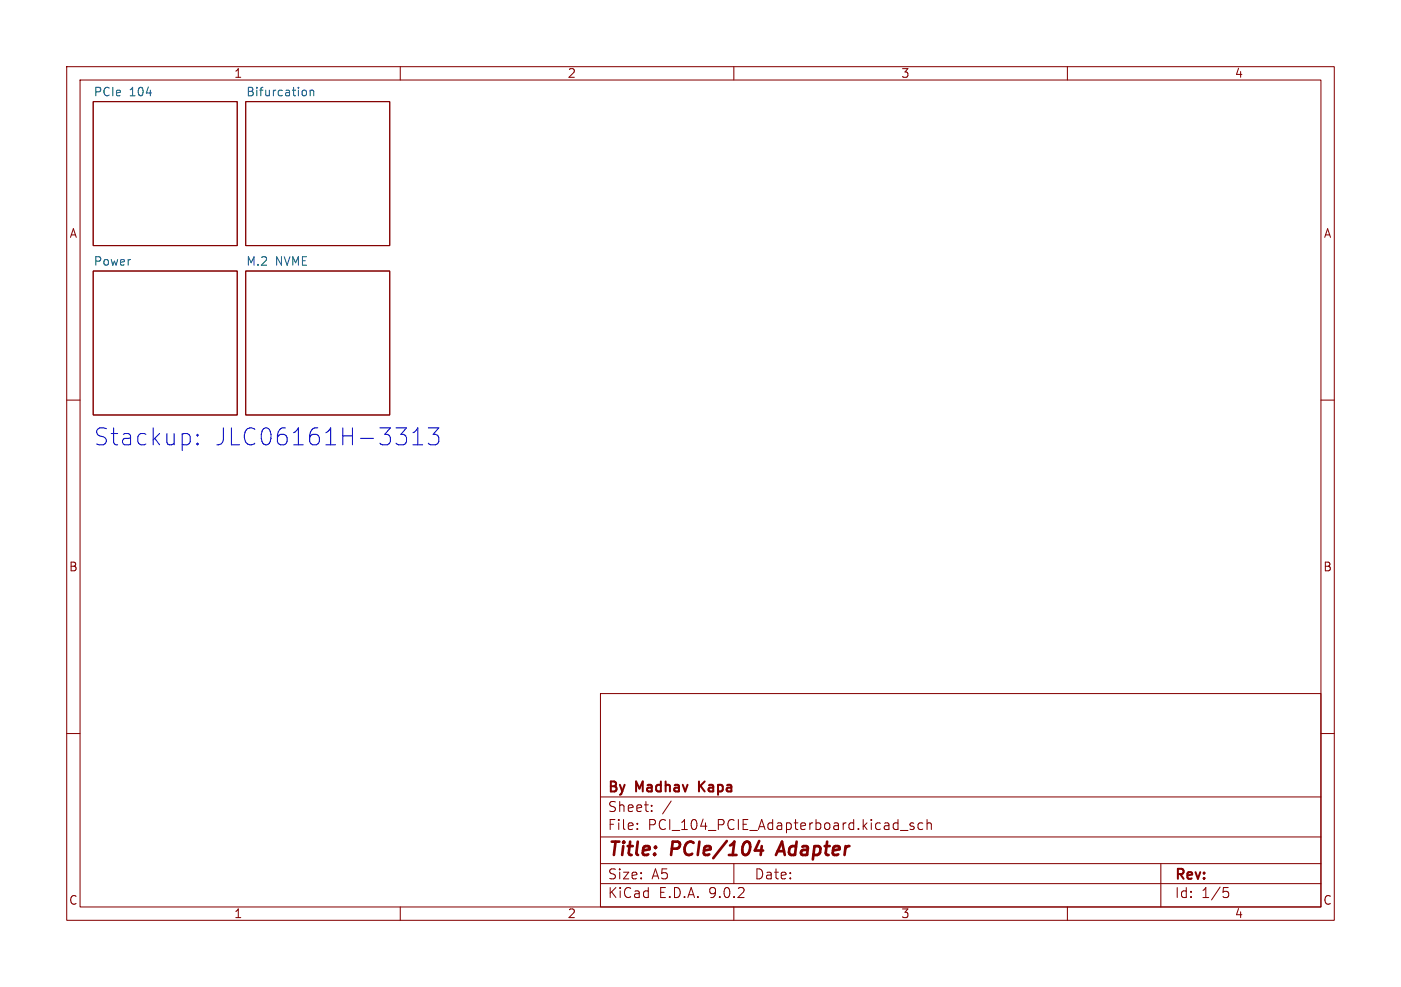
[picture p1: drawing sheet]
<svg xmlns="http://www.w3.org/2000/svg" width="210mm" height="148mm" viewBox="0 0 210 148" stroke-linecap="round" stroke-linejoin="round" font-family="sans-serif">
<g fill="none" stroke="#840000" stroke-width=".15">
<path d="M10 10h190v128h-190zM12 12h186v124h-186zM14 15.2h21.6v21.6h-21.6zM36.8 15.2h21.6v21.6h-21.6zM60 10v2M110 10v2M160 10v2M14 40.6h21.6v21.6h-21.6zM36.8 40.6h21.6v21.6h-21.6zM10 60h2M198 60h2M10 110h2"/>
<path d="M90 104h108v32h-108zM90 119.5h108M198 110h2M60 136v2M90 132.5h108M90 129.5h108M90 125.5h108M95.5 124.2v.2M95.5 123.5v.1M97.7 121.5v.2M97.7 120.8v.1M100.6 120.1l-1.3 1.9"/>
<path d="M110 136v2M110 129.5v3M135 124.5h1.1M137 123.5l-.4-.1-.2 .2 .1 .2 .5 .2v.3h-.6M138.3 123.5l-.4-.1-.3 .3v.4l.2 .2h.5M139 123.5a.37 .37 0 0 1 .6 .1v.8M139 122.9v1.5M160 136v2M174 129.5v6.5M183.4 133.1h.7M183.5 133.7h.4l.3 .2v.4l-.2 .2-.5 .1"/>
</g>
<path d="M113.8 126.1l-.6 1.4h1.2M114.2 126.9l-.2 1.3M117.2 126.2l-.9 2" fill="none" stroke="#840000" stroke-width=".4"/>
<path d="M104.8 117.2v1.5M105.6 117.2l-.8 .8" fill="none" stroke="#840000" stroke-width=".3"/>
<path d="M45.5 13.5l.3 .1 .1 .2v.4l-.4 .2M46.5 13.6l.2-.1 .3 .1v.8M46.5 13.5v.9" fill="none" stroke="#006464" stroke-width=".15"/>
<path d="M29.6 66.5l.1 .1-.1 .1M29.6 66.5l-.1 .1 .1 .1M29.6 65.1v.3M29.6 66.5v.2M29.6 65.1l.1 .2-.1 .1M29.6 65.1l-.1 .2 .1 .1M61.9 66.7h1.5M61.9 64.9l.5-.4 .2-.3v2.5M64.2 64.2h1.6l-.9 .9a.69 .69 0 0 1 .9 .5v.6l-.3 .4-.2 .1h-.7l-.4-.2" fill="none" stroke="#0000c2" stroke-width=".15"/>
<g font-size="3.5" fill="#0000c2">
<text x="14" y="67">Stackup:</text>
<text x="32.1" y="67">JLC06161H-3313</text>
</g>
<g font-size="2.8" fill="#840000">
<text x="91" y="128.9">Title:</text>
<text x="100.7" y="128.9">PCIe/104</text>
<text x="117.5" y="128.9">Adapter</text>
</g>
<g font-size="2.1" fill="#840000">
<text x="91" y="119.2">By</text>
<text x="95.4" y="119.2">Madhav</text>
<text x="105.4" y="119.2">Kapa</text>
<text x="91" y="124.7">File:</text>
<text x="91" y="122">Sheet:</text>
<text x="97.1" y="124.7">PCI_104_PCIE_Adapterboard.kicad_sch</text>
<text x="91" y="134.9">KiCad</text>
<text x="91" y="132.1">Size:</text>
<text x="97.7" y="132.1">A5</text>
<text x="98.7" y="134.9">E.D.A.</text>
<text x="106.3" y="134.9">9.0.2</text>
<text x="113" y="132.1">Date:</text>
<text x="176" y="132.3">Rev:</text>
<text x="176" y="134.9">Id:</text>
<text x="180.1" y="134.9">1/5</text>
</g>
<g font-size="1.8" fill="#840000">
<text x="35" y="11.9">1</text>
<text x="85" y="11.9">2</text>
<text x="135" y="11.9">3</text>
<text x="185" y="11.9">4</text>
<text x="10.3" y="35.9">A</text>
<text x="198.4" y="35.9">A</text>
<text x="10.3" y="85.9">B</text>
<text x="198.3" y="85.9">B</text>
<text x="10.3" y="135.9">C</text>
<text x="35" y="137.9">1</text>
<text x="85" y="137.9">2</text>
<text x="135" y="137.9">3</text>
<text x="185" y="137.9">4</text>
<text x="198.3" y="135.9">C</text>
</g>
<g font-size="1.8" fill="#006464">
<text x="14" y="14.5">PCIe</text>
<text x="19.4" y="14.5">104</text>
<text x="36.8" y="14.5">Bifurcation</text>
<text x="14" y="39.9">Power</text>
<text x="36.8" y="39.9">M.2</text>
<text x="41.3" y="39.9">NVME</text>
</g>
</svg>
